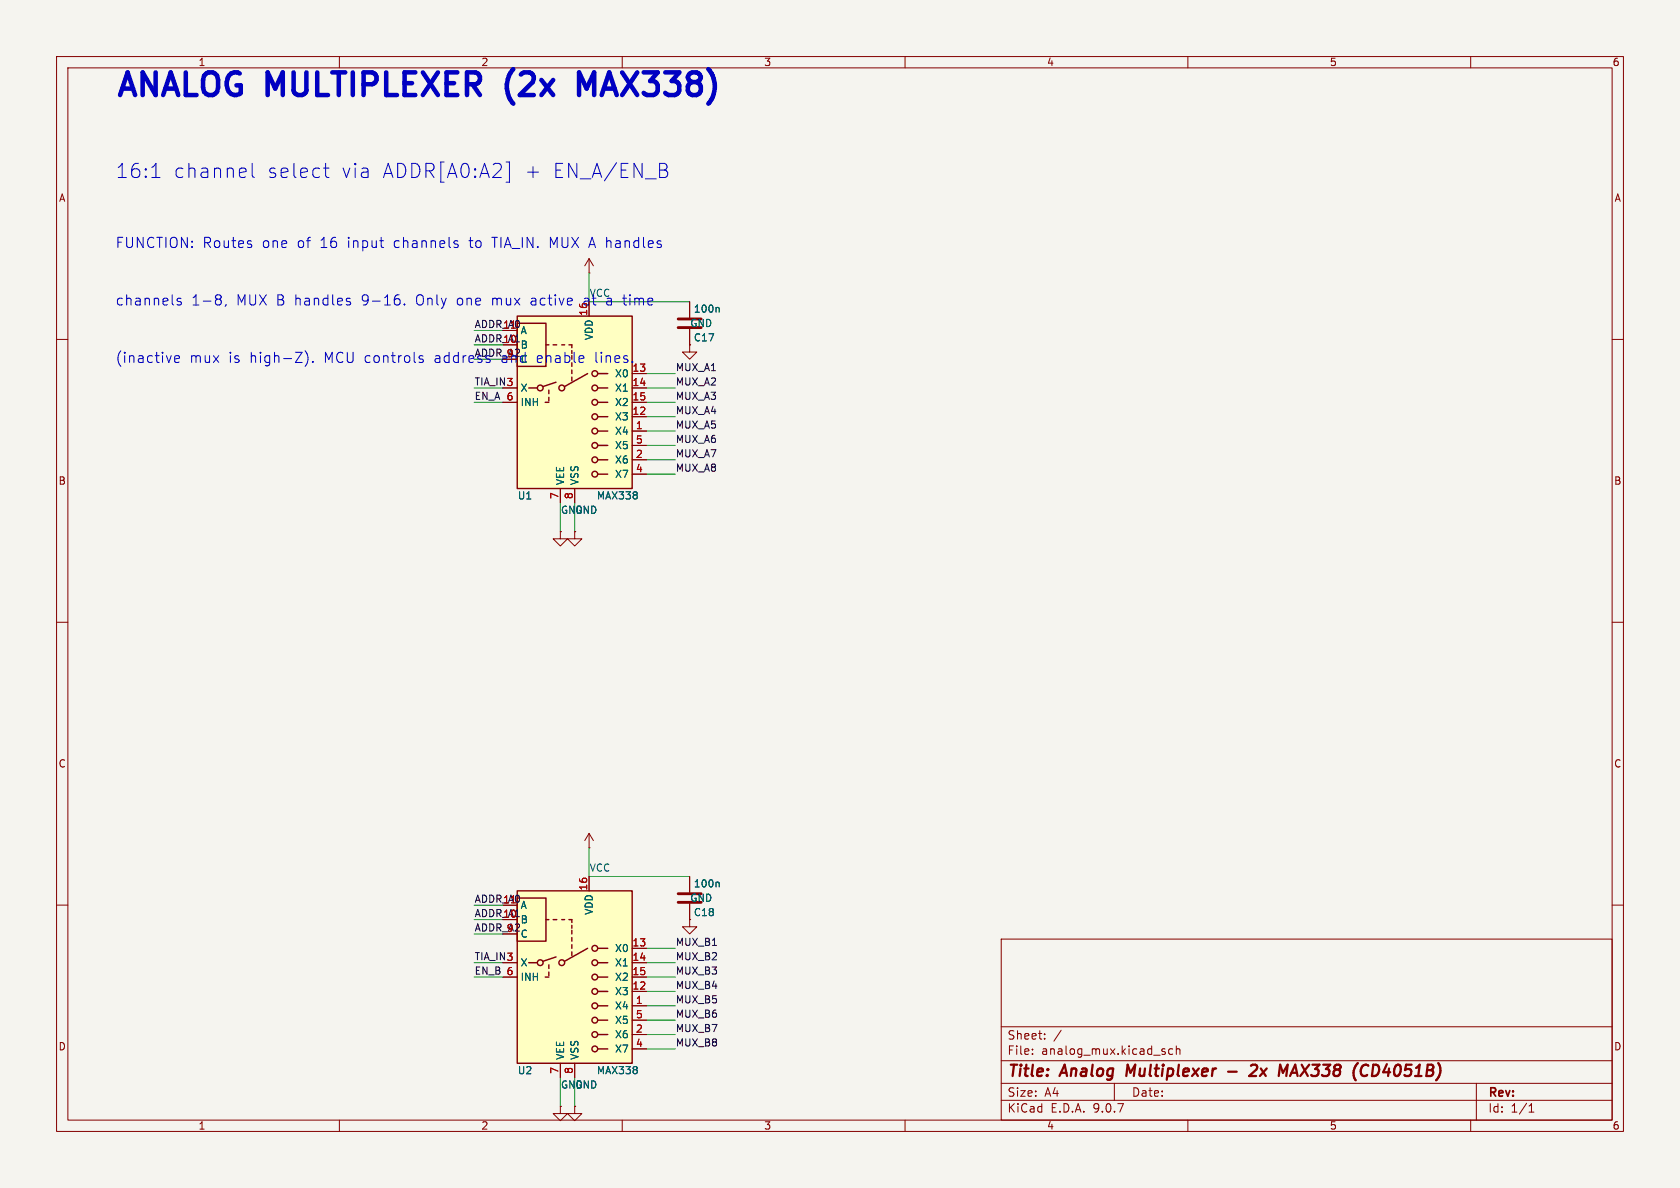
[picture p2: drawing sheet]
(kicad_sch
 (version 20250114)
 (generator "eeschema")
 (generator_version "9.0")
 (paper "A4")
 (title_block
  (title "Analog Multiplexer - 2x MAX338 (CD4051B)"))
 (lib_symbols
  (symbol "CD4051B:CD4051B" (exclude_from_sim no) (in_bom yes) (on_board yes)
   (property "Reference" "U" (at -10.16 16.51 0) (show_name no) (do_not_autoplace no) (effects (font (size 1.27 1.27)) (justify left)))
   (property "Value" "CD4051B" (at 3.81 16.51 0) (show_name no) (do_not_autoplace no) (effects (font (size 1.27 1.27)) (justify left)))
   (property "Footprint" "" (at 3.81 -19.05 0) (show_name no) (do_not_autoplace no) (hide yes) (effects (font (size 1.27 1.27)) (justify left)))
   (property "Datasheet" "http://www.ti.com/lit/ds/symlink/cd4052b.pdf" (at -0.508 2.54 0) (show_name no) (do_not_autoplace no) (hide yes) (effects (font (size 1.27 1.27))))
   (property "Description" "CMOS single 8-channel analog multiplexer demultiplexer, TSSOP-16/DIP-16/SOIC-16" (at 0 0 0) (show_name no) (do_not_autoplace no) (hide yes) (effects (font (size 1.27 1.27))))
   (symbol "CD4051B_0_1"
    (rectangle (start -10.16 15.24) (end 10.16 -15.24) (stroke (width 0.254) (type default)) (fill (type background)))
    (rectangle (start -10.16 6.35) (end -5.08 13.97) (stroke (width 0.254) (type default)) (fill (type none)))
    (polyline (pts (xy -8.128 2.54) (xy -6.604 2.54)) (stroke (width 0.254) (type default)) (fill (type none)))
    (circle (center -6.096 2.54) (radius 0.508) (stroke (width 0.254) (type default)) (fill (type none)))
    (polyline (pts (xy -5.588 2.794) (xy -3.302 3.556)) (stroke (width 0.254) (type default)) (fill (type none)))
    (polyline (pts (xy -4.572 10.16) (xy -5.08 10.16)) (stroke (width 0.254) (type default)) (fill (type none)))
    (polyline (pts (xy -4.572 1.524) (xy -4.572 2.159)) (stroke (width 0.254) (type default)) (fill (type none)))
    (polyline (pts (xy -4.572 0.254) (xy -4.572 0.889)) (stroke (width 0.254) (type default)) (fill (type none)))
    (polyline (pts (xy -4.572 0) (xy -5.207 0)) (stroke (width 0.254) (type default)) (fill (type none)))
    (polyline (pts (xy -3.81 10.16) (xy -3.175 10.16)) (stroke (width 0.254) (type default)) (fill (type none)))
    (circle (center -2.286 2.54) (radius 0.508) (stroke (width 0.254) (type default)) (fill (type none)))
    (polyline (pts (xy -1.778 10.16) (xy -2.286 10.16)) (stroke (width 0.254) (type default)) (fill (type none)))
    (polyline (pts (xy -1.778 2.794) (xy 2.286 5.08)) (stroke (width 0.254) (type default)) (fill (type none)))
    (polyline (pts (xy -0.508 10.16) (xy -1.016 10.16)) (stroke (width 0.254) (type default)) (fill (type none)))
    (polyline (pts (xy -0.508 9.652) (xy -0.508 10.16)) (stroke (width 0.254) (type default)) (fill (type none)))
    (polyline (pts (xy -0.508 8.636) (xy -0.508 9.144)) (stroke (width 0.254) (type default)) (fill (type none)))
    (polyline (pts (xy -0.508 7.62) (xy -0.508 8.255)) (stroke (width 0.254) (type default)) (fill (type none)))
    (polyline (pts (xy -0.508 6.35) (xy -0.508 6.985)) (stroke (width 0.254) (type default)) (fill (type none)))
    (polyline (pts (xy -0.508 5.08) (xy -0.508 5.715)) (stroke (width 0.254) (type default)) (fill (type none)))
    (polyline (pts (xy -0.508 3.81) (xy -0.508 4.445)) (stroke (width 0.254) (type default)) (fill (type none)))
    (circle (center 3.556 5.08) (radius 0.508) (stroke (width 0.254) (type default)) (fill (type none)))
    (circle (center 3.556 2.54) (radius 0.508) (stroke (width 0.254) (type default)) (fill (type none)))
    (circle (center 3.556 0) (radius 0.508) (stroke (width 0.254) (type default)) (fill (type none)))
    (circle (center 3.556 -2.54) (radius 0.508) (stroke (width 0.254) (type default)) (fill (type none)))
    (circle (center 3.556 -5.08) (radius 0.508) (stroke (width 0.254) (type default)) (fill (type none)))
    (circle (center 3.556 -7.62) (radius 0.508) (stroke (width 0.254) (type default)) (fill (type none)))
    (circle (center 3.556 -10.16) (radius 0.508) (stroke (width 0.254) (type default)) (fill (type none)))
    (circle (center 3.556 -12.7) (radius 0.508) (stroke (width 0.254) (type default)) (fill (type none)))
    (polyline (pts (xy 4.064 5.08) (xy 5.842 5.08)) (stroke (width 0.254) (type default)) (fill (type none)))
    (polyline (pts (xy 4.064 2.54) (xy 5.842 2.54)) (stroke (width 0.254) (type default)) (fill (type none)))
    (polyline (pts (xy 4.064 0) (xy 5.842 0)) (stroke (width 0.254) (type default)) (fill (type none)))
    (polyline (pts (xy 4.064 -2.54) (xy 5.842 -2.54)) (stroke (width 0.254) (type default)) (fill (type none)))
    (polyline (pts (xy 4.064 -5.08) (xy 5.842 -5.08)) (stroke (width 0.254) (type default)) (fill (type none)))
    (polyline (pts (xy 4.064 -7.62) (xy 5.842 -7.62)) (stroke (width 0.254) (type default)) (fill (type none)))
    (polyline (pts (xy 4.064 -10.16) (xy 5.842 -10.16)) (stroke (width 0.254) (type default)) (fill (type none)))
    (polyline (pts (xy 4.064 -12.7) (xy 5.842 -12.7)) (stroke (width 0.254) (type default)) (fill (type none))))
   (symbol "CD4051B_1_1"
    (pin bidirectional line (at 12.7 -5.08 180) (length 2.54) (name "X4" (effects (font (size 1.27 1.27)))) (number "1" (effects (font (size 1.27 1.27)))))
    (pin bidirectional line (at 12.7 -10.16 180) (length 2.54) (name "X6" (effects (font (size 1.27 1.27)))) (number "2" (effects (font (size 1.27 1.27)))))
    (pin bidirectional line (at -12.7 2.54 0) (length 2.54) (name "X" (effects (font (size 1.27 1.27)))) (number "3" (effects (font (size 1.27 1.27)))))
    (pin bidirectional line (at 12.7 -12.7 180) (length 2.54) (name "X7" (effects (font (size 1.27 1.27)))) (number "4" (effects (font (size 1.27 1.27)))))
    (pin bidirectional line (at 12.7 -7.62 180) (length 2.54) (name "X5" (effects (font (size 1.27 1.27)))) (number "5" (effects (font (size 1.27 1.27)))))
    (pin input line (at -12.7 0 0) (length 2.54) (name "INH" (effects (font (size 1.27 1.27)))) (number "6" (effects (font (size 1.27 1.27)))))
    (pin power_in line (at -2.54 -17.78 90) (length 2.54) (name "VEE" (effects (font (size 1.27 1.27)))) (number "7" (effects (font (size 1.27 1.27)))))
    (pin power_in line (at 0 -17.78 90) (length 2.54) (name "VSS" (effects (font (size 1.27 1.27)))) (number "8" (effects (font (size 1.27 1.27)))))
    (pin input line (at -12.7 7.62 0) (length 2.54) (name "C" (effects (font (size 1.27 1.27)))) (number "9" (effects (font (size 1.27 1.27)))))
    (pin input line (at -12.7 10.16 0) (length 2.54) (name "B" (effects (font (size 1.27 1.27)))) (number "10" (effects (font (size 1.27 1.27)))))
    (pin input line (at -12.7 12.7 0) (length 2.54) (name "A" (effects (font (size 1.27 1.27)))) (number "11" (effects (font (size 1.27 1.27)))))
    (pin bidirectional line (at 12.7 -2.54 180) (length 2.54) (name "X3" (effects (font (size 1.27 1.27)))) (number "12" (effects (font (size 1.27 1.27)))))
    (pin bidirectional line (at 12.7 5.08 180) (length 2.54) (name "X0" (effects (font (size 1.27 1.27)))) (number "13" (effects (font (size 1.27 1.27)))))
    (pin bidirectional line (at 12.7 2.54 180) (length 2.54) (name "X1" (effects (font (size 1.27 1.27)))) (number "14" (effects (font (size 1.27 1.27)))))
    (pin bidirectional line (at 12.7 0 180) (length 2.54) (name "X2" (effects (font (size 1.27 1.27)))) (number "15" (effects (font (size 1.27 1.27)))))
    (pin power_in line (at 2.54 17.78 270) (length 2.54) (name "VDD" (effects (font (size 1.27 1.27)))) (number "16" (effects (font (size 1.27 1.27))))))
   (embedded_fonts no))
  (symbol "VCC:VCC"
   (power)
   (pin_numbers (hide yes))
   (pin_names
    (offset 0) (hide yes)) (exclude_from_sim no) (in_bom yes) (on_board yes)
   (property "Reference" "#PWR" (at 0 -3.81 0) (show_name no) (do_not_autoplace no) (hide yes) (effects (font (size 1.27 1.27))))
   (property "Value" "VCC" (at 0 3.556 0) (show_name no) (do_not_autoplace no) (effects (font (size 1.27 1.27))))
   (property "Footprint" "" (at 0 0 0) (show_name no) (do_not_autoplace no) (hide yes) (effects (font (size 1.27 1.27))))
   (property "Datasheet" "" (at 0 0 0) (show_name no) (do_not_autoplace no) (hide yes) (effects (font (size 1.27 1.27))))
   (property "Description" "Power symbol creates a global label with name \"VCC\"" (at 0 0 0) (show_name no) (do_not_autoplace no) (hide yes) (effects (font (size 1.27 1.27))))
   (symbol "VCC_0_1"
    (polyline (pts (xy -0.762 1.27) (xy 0 2.54)) (stroke (width 0) (type default)) (fill (type none)))
    (polyline (pts (xy 0 2.54) (xy 0.762 1.27)) (stroke (width 0) (type default)) (fill (type none)))
    (polyline (pts (xy 0 0) (xy 0 2.54)) (stroke (width 0) (type default)) (fill (type none))))
   (symbol "VCC_1_1"
    (pin power_in line (at 0 0 90) (length 0) (name "" (effects (font (size 1.27 1.27)))) (number "1" (effects (font (size 1.27 1.27))))))
   (embedded_fonts no))
  (symbol "GND:GND"
   (power)
   (pin_numbers (hide yes))
   (pin_names
    (offset 0) (hide yes)) (exclude_from_sim no) (in_bom yes) (on_board yes)
   (property "Reference" "#PWR" (at 0 -6.35 0) (show_name no) (do_not_autoplace no) (hide yes) (effects (font (size 1.27 1.27))))
   (property "Value" "GND" (at 0 -3.81 0) (show_name no) (do_not_autoplace no) (effects (font (size 1.27 1.27))))
   (property "Footprint" "" (at 0 0 0) (show_name no) (do_not_autoplace no) (hide yes) (effects (font (size 1.27 1.27))))
   (property "Datasheet" "" (at 0 0 0) (show_name no) (do_not_autoplace no) (hide yes) (effects (font (size 1.27 1.27))))
   (property "Description" "Power symbol creates a global label with name \"GND\" , ground" (at 0 0 0) (show_name no) (do_not_autoplace no) (hide yes) (effects (font (size 1.27 1.27))))
   (symbol "GND_0_1"
    (polyline (pts (xy 0 0) (xy 0 -1.27) (xy 1.27 -1.27) (xy 0 -2.54) (xy -1.27 -1.27) (xy 0 -1.27)) (stroke (width 0) (type default)) (fill (type none))))
   (symbol "GND_1_1"
    (pin power_in line (at 0 0 270) (length 0) (name "" (effects (font (size 1.27 1.27)))) (number "1" (effects (font (size 1.27 1.27))))))
   (embedded_fonts no))
  (symbol "C:C"
   (pin_numbers (hide yes))
   (pin_names
    (offset 0.254)) (exclude_from_sim no) (in_bom yes) (on_board yes)
   (property "Reference" "C" (at 0.635 2.54 0) (show_name no) (do_not_autoplace no) (effects (font (size 1.27 1.27)) (justify left)))
   (property "Value" "C" (at 0.635 -2.54 0) (show_name no) (do_not_autoplace no) (effects (font (size 1.27 1.27)) (justify left)))
   (property "Footprint" "" (at 0.9652 -3.81 0) (show_name no) (do_not_autoplace no) (hide yes) (effects (font (size 1.27 1.27))))
   (property "Datasheet" "" (at 0 0 0) (show_name no) (do_not_autoplace no) (hide yes) (effects (font (size 1.27 1.27))))
   (property "Description" "Unpolarized capacitor" (at 0 0 0) (show_name no) (do_not_autoplace no) (hide yes) (effects (font (size 1.27 1.27))))
   (symbol "C_0_1"
    (polyline (pts (xy -2.032 0.762) (xy 2.032 0.762)) (stroke (width 0.508) (type default)) (fill (type none)))
    (polyline (pts (xy -2.032 -0.762) (xy 2.032 -0.762)) (stroke (width 0.508) (type default)) (fill (type none))))
   (symbol "C_1_1"
    (pin passive line (at 0 3.81 270) (length 2.794) (name "" (effects (font (size 1.27 1.27)))) (number "1" (effects (font (size 1.27 1.27)))))
    (pin passive line (at 0 -3.81 90) (length 2.794) (name "" (effects (font (size 1.27 1.27)))) (number "2" (effects (font (size 1.27 1.27))))))
   (embedded_fonts no)))
 (symbol
  (lib_id "CD4051B:CD4051B")
  (at 101.6 71.12 0)
  (unit 1)
  (exclude_from_sim no)
  (in_bom yes)
  (on_board yes)
  (dnp no)
  (fields_autoplaced no)
  (property "Reference" "U1" (at 91.44 87.63 0.0000) (effects (font (size 1.27 1.27)) (justify left)))
  (property "Value" "MAX338" (at 105.41 87.63 0.0000) (effects (font (size 1.27 1.27)) (justify left)))
  (pin "1")
  (pin "2")
  (pin "3")
  (pin "4")
  (pin "5")
  (pin "6")
  (pin "7")
  (pin "8")
  (pin "9")
  (pin "10")
  (pin "11")
  (pin "12")
  (pin "13")
  (pin "14")
  (pin "15")
  (pin "16"))
 (symbol
  (lib_id "VCC:VCC")
  (at 104.14 48.26 0)
  (unit 1)
  (exclude_from_sim no)
  (in_bom yes)
  (on_board yes)
  (dnp no)
  (fields_autoplaced no)
  (property "Reference" "#PWR001" (at 104.14 44.45 0.0000) (hide yes) (effects (font (size 1.27 1.27)) (justify left)))
  (property "Value" "VCC" (at 104.14 51.816 0.0000) (effects (font (size 1.27 1.27)) (justify left)))
  (pin "1"))
 (symbol
  (lib_id "GND:GND")
  (at 101.6 93.98 0)
  (unit 1)
  (exclude_from_sim no)
  (in_bom yes)
  (on_board yes)
  (dnp no)
  (fields_autoplaced no)
  (property "Reference" "#PWR002" (at 101.6 87.63 0.0000) (hide yes) (effects (font (size 1.27 1.27)) (justify left)))
  (property "Value" "GND" (at 101.6 90.17 0.0000) (effects (font (size 1.27 1.27)) (justify left)))
  (pin "1"))
 (symbol
  (lib_id "GND:GND")
  (at 99.06 93.98 0)
  (unit 1)
  (exclude_from_sim no)
  (in_bom yes)
  (on_board yes)
  (dnp no)
  (fields_autoplaced no)
  (property "Reference" "#PWR003" (at 99.06 87.63 0.0000) (hide yes) (effects (font (size 1.27 1.27)) (justify left)))
  (property "Value" "GND" (at 99.06 90.17 0.0000) (effects (font (size 1.27 1.27)) (justify left)))
  (pin "1"))
 (symbol
  (lib_id "C:C")
  (at 121.92 57.15 0)
  (unit 1)
  (exclude_from_sim no)
  (in_bom yes)
  (on_board yes)
  (dnp no)
  (fields_autoplaced no)
  (property "Reference" "C17" (at 122.555 59.69 0.0000) (effects (font (size 1.27 1.27)) (justify left)))
  (property "Value" "100n" (at 122.555 54.61 0.0000) (effects (font (size 1.27 1.27)) (justify left)))
  (pin "1")
  (pin "2"))
 (symbol
  (lib_id "GND:GND")
  (at 121.92 60.96 0)
  (unit 1)
  (exclude_from_sim no)
  (in_bom yes)
  (on_board yes)
  (dnp no)
  (fields_autoplaced no)
  (property "Reference" "#PWR004" (at 121.92 54.61 0.0000) (hide yes) (effects (font (size 1.27 1.27)) (justify left)))
  (property "Value" "GND" (at 121.92 57.15 0.0000) (effects (font (size 1.27 1.27)) (justify left)))
  (pin "1"))
 (symbol
  (lib_id "CD4051B:CD4051B")
  (at 101.6 172.72 0)
  (unit 1)
  (exclude_from_sim no)
  (in_bom yes)
  (on_board yes)
  (dnp no)
  (fields_autoplaced no)
  (property "Reference" "U2" (at 91.44 189.23 0.0000) (effects (font (size 1.27 1.27)) (justify left)))
  (property "Value" "MAX338" (at 105.41 189.23 0.0000) (effects (font (size 1.27 1.27)) (justify left)))
  (pin "1")
  (pin "2")
  (pin "3")
  (pin "4")
  (pin "5")
  (pin "6")
  (pin "7")
  (pin "8")
  (pin "9")
  (pin "10")
  (pin "11")
  (pin "12")
  (pin "13")
  (pin "14")
  (pin "15")
  (pin "16"))
 (symbol
  (lib_id "VCC:VCC")
  (at 104.14 149.86 0)
  (unit 1)
  (exclude_from_sim no)
  (in_bom yes)
  (on_board yes)
  (dnp no)
  (fields_autoplaced no)
  (property "Reference" "#PWR005" (at 104.14 146.05 0.0000) (hide yes) (effects (font (size 1.27 1.27)) (justify left)))
  (property "Value" "VCC" (at 104.14 153.416 0.0000) (effects (font (size 1.27 1.27)) (justify left)))
  (pin "1"))
 (symbol
  (lib_id "GND:GND")
  (at 101.6 195.58 0)
  (unit 1)
  (exclude_from_sim no)
  (in_bom yes)
  (on_board yes)
  (dnp no)
  (fields_autoplaced no)
  (property "Reference" "#PWR006" (at 101.6 189.23 0.0000) (hide yes) (effects (font (size 1.27 1.27)) (justify left)))
  (property "Value" "GND" (at 101.6 191.77 0.0000) (effects (font (size 1.27 1.27)) (justify left)))
  (pin "1"))
 (symbol
  (lib_id "GND:GND")
  (at 99.06 195.58 0)
  (unit 1)
  (exclude_from_sim no)
  (in_bom yes)
  (on_board yes)
  (dnp no)
  (fields_autoplaced no)
  (property "Reference" "#PWR007" (at 99.06 189.23 0.0000) (hide yes) (effects (font (size 1.27 1.27)) (justify left)))
  (property "Value" "GND" (at 99.06 191.77 0.0000) (effects (font (size 1.27 1.27)) (justify left)))
  (pin "1"))
 (symbol
  (lib_id "C:C")
  (at 121.92 158.75 0)
  (unit 1)
  (exclude_from_sim no)
  (in_bom yes)
  (on_board yes)
  (dnp no)
  (fields_autoplaced no)
  (property "Reference" "C18" (at 122.555 161.29 0.0000) (effects (font (size 1.27 1.27)) (justify left)))
  (property "Value" "100n" (at 122.555 156.21 0.0000) (effects (font (size 1.27 1.27)) (justify left)))
  (pin "1")
  (pin "2"))
 (symbol
  (lib_id "GND:GND")
  (at 121.92 162.56 0)
  (unit 1)
  (exclude_from_sim no)
  (in_bom yes)
  (on_board yes)
  (dnp no)
  (fields_autoplaced no)
  (property "Reference" "#PWR008" (at 121.92 156.21 0.0000) (hide yes) (effects (font (size 1.27 1.27)) (justify left)))
  (property "Value" "GND" (at 121.92 158.75 0.0000) (effects (font (size 1.27 1.27)) (justify left)))
  (pin "1"))
 (wire
  (pts (xy 114.3 66.04) (xy 119.38 66.04))
  (stroke (width 0) (type default)))
 (wire
  (pts (xy 114.3 68.58) (xy 119.38 68.58))
  (stroke (width 0) (type default)))
 (wire
  (pts (xy 114.3 71.12) (xy 119.38 71.12))
  (stroke (width 0) (type default)))
 (wire
  (pts (xy 114.3 73.66) (xy 119.38 73.66))
  (stroke (width 0) (type default)))
 (wire
  (pts (xy 114.3 76.2) (xy 119.38 76.2))
  (stroke (width 0) (type default)))
 (wire
  (pts (xy 114.3 78.74) (xy 119.38 78.74))
  (stroke (width 0) (type default)))
 (wire
  (pts (xy 114.3 81.28) (xy 119.38 81.28))
  (stroke (width 0) (type default)))
 (wire
  (pts (xy 114.3 83.82) (xy 119.38 83.82))
  (stroke (width 0) (type default)))
 (wire
  (pts (xy 88.9 68.58) (xy 83.82 68.58))
  (stroke (width 0) (type default)))
 (wire
  (pts (xy 88.9 58.42) (xy 83.82 58.42))
  (stroke (width 0) (type default)))
 (wire
  (pts (xy 88.9 60.96) (xy 83.82 60.96))
  (stroke (width 0) (type default)))
 (wire
  (pts (xy 88.9 63.5) (xy 83.82 63.5))
  (stroke (width 0) (type default)))
 (wire
  (pts (xy 88.9 71.12) (xy 83.82 71.12))
  (stroke (width 0) (type default)))
 (wire
  (pts (xy 104.14 53.34) (xy 104.14 48.26))
  (stroke (width 0) (type default)))
 (wire
  (pts (xy 101.6 88.9) (xy 101.6 93.98))
  (stroke (width 0) (type default)))
 (wire
  (pts (xy 99.06 88.9) (xy 99.06 93.98))
  (stroke (width 0) (type default)))
 (wire
  (pts (xy 104.14 53.34) (xy 121.92 53.34))
  (stroke (width 0) (type default)))
 (wire
  (pts (xy 114.3 167.64) (xy 119.38 167.64))
  (stroke (width 0) (type default)))
 (wire
  (pts (xy 114.3 170.18) (xy 119.38 170.18))
  (stroke (width 0) (type default)))
 (wire
  (pts (xy 114.3 172.72) (xy 119.38 172.72))
  (stroke (width 0) (type default)))
 (wire
  (pts (xy 114.3 175.26) (xy 119.38 175.26))
  (stroke (width 0) (type default)))
 (wire
  (pts (xy 114.3 177.8) (xy 119.38 177.8))
  (stroke (width 0) (type default)))
 (wire
  (pts (xy 114.3 180.34) (xy 119.38 180.34))
  (stroke (width 0) (type default)))
 (wire
  (pts (xy 114.3 182.88) (xy 119.38 182.88))
  (stroke (width 0) (type default)))
 (wire
  (pts (xy 114.3 185.42) (xy 119.38 185.42))
  (stroke (width 0) (type default)))
 (wire
  (pts (xy 88.9 170.18) (xy 83.82 170.18))
  (stroke (width 0) (type default)))
 (wire
  (pts (xy 88.9 160.02) (xy 83.82 160.02))
  (stroke (width 0) (type default)))
 (wire
  (pts (xy 88.9 162.56) (xy 83.82 162.56))
  (stroke (width 0) (type default)))
 (wire
  (pts (xy 88.9 165.1) (xy 83.82 165.1))
  (stroke (width 0) (type default)))
 (wire
  (pts (xy 88.9 172.72) (xy 83.82 172.72))
  (stroke (width 0) (type default)))
 (wire
  (pts (xy 104.14 154.94) (xy 104.14 149.86))
  (stroke (width 0) (type default)))
 (wire
  (pts (xy 101.6 190.5) (xy 101.6 195.58))
  (stroke (width 0) (type default)))
 (wire
  (pts (xy 99.06 190.5) (xy 99.06 195.58))
  (stroke (width 0) (type default)))
 (wire
  (pts (xy 104.14 154.94) (xy 121.92 154.94))
  (stroke (width 0) (type default)))
 (label "MUX_A1"
  (at 119.38 66.04 0)
  (effects (font (size 1.27 1.27)) (justify left bottom)))
 (label "MUX_A2"
  (at 119.38 68.58 0)
  (effects (font (size 1.27 1.27)) (justify left bottom)))
 (label "MUX_A3"
  (at 119.38 71.12 0)
  (effects (font (size 1.27 1.27)) (justify left bottom)))
 (label "MUX_A4"
  (at 119.38 73.66 0)
  (effects (font (size 1.27 1.27)) (justify left bottom)))
 (label "MUX_A5"
  (at 119.38 76.2 0)
  (effects (font (size 1.27 1.27)) (justify left bottom)))
 (label "MUX_A6"
  (at 119.38 78.74 0)
  (effects (font (size 1.27 1.27)) (justify left bottom)))
 (label "MUX_A7"
  (at 119.38 81.28 0)
  (effects (font (size 1.27 1.27)) (justify left bottom)))
 (label "MUX_A8"
  (at 119.38 83.82 0)
  (effects (font (size 1.27 1.27)) (justify left bottom)))
 (label "TIA_IN"
  (at 83.82 68.58 0)
  (effects (font (size 1.27 1.27)) (justify left bottom)))
 (label "ADDR_A0"
  (at 83.82 58.42 0)
  (effects (font (size 1.27 1.27)) (justify left bottom)))
 (label "ADDR_A1"
  (at 83.82 60.96 0)
  (effects (font (size 1.27 1.27)) (justify left bottom)))
 (label "ADDR_A2"
  (at 83.82 63.5 0)
  (effects (font (size 1.27 1.27)) (justify left bottom)))
 (label "EN_A"
  (at 83.82 71.12 0)
  (effects (font (size 1.27 1.27)) (justify left bottom)))
 (label "MUX_B1"
  (at 119.38 167.64 0)
  (effects (font (size 1.27 1.27)) (justify left bottom)))
 (label "MUX_B2"
  (at 119.38 170.18 0)
  (effects (font (size 1.27 1.27)) (justify left bottom)))
 (label "MUX_B3"
  (at 119.38 172.72 0)
  (effects (font (size 1.27 1.27)) (justify left bottom)))
 (label "MUX_B4"
  (at 119.38 175.26 0)
  (effects (font (size 1.27 1.27)) (justify left bottom)))
 (label "MUX_B5"
  (at 119.38 177.8 0)
  (effects (font (size 1.27 1.27)) (justify left bottom)))
 (label "MUX_B6"
  (at 119.38 180.34 0)
  (effects (font (size 1.27 1.27)) (justify left bottom)))
 (label "MUX_B7"
  (at 119.38 182.88 0)
  (effects (font (size 1.27 1.27)) (justify left bottom)))
 (label "MUX_B8"
  (at 119.38 185.42 0)
  (effects (font (size 1.27 1.27)) (justify left bottom)))
 (label "TIA_IN"
  (at 83.82 170.18 0)
  (effects (font (size 1.27 1.27)) (justify left bottom)))
 (label "ADDR_A0"
  (at 83.82 160.02 0)
  (effects (font (size 1.27 1.27)) (justify left bottom)))
 (label "ADDR_A1"
  (at 83.82 162.56 0)
  (effects (font (size 1.27 1.27)) (justify left bottom)))
 (label "ADDR_A2"
  (at 83.82 165.1 0)
  (effects (font (size 1.27 1.27)) (justify left bottom)))
 (label "EN_B"
  (at 83.82 172.72 0)
  (effects (font (size 1.27 1.27)) (justify left bottom)))
 (text "ANALOG MULTIPLEXER (2x MAX338)"
  (exclude_from_sim no)
  (at 20.32 15.24 0.0000)
  (effects (font (size 4 4)
    (bold yes)) (justify left)))
 (text "16:1 channel select via ADDR[A0:A2] + EN_A/EN_B"
  (exclude_from_sim no)
  (at 20.32 30.48 0.0000)
  (effects (font (size 2.5 2.5)) (justify left)))
 (text "FUNCTION: Routes one of 16 input channels to TIA_IN. MUX A handles"
  (exclude_from_sim no)
  (at 20.32 43.18 0.0000)
  (effects (font (size 1.8 1.8)) (justify left)))
 (text "channels 1-8, MUX B handles 9-16. Only one mux active at a time"
  (exclude_from_sim no)
  (at 20.32 53.34 0.0000)
  (effects (font (size 1.8 1.8)) (justify left)))
 (text "(inactive mux is high-Z). MCU controls address and enable lines."
  (exclude_from_sim no)
  (at 20.32 63.5 0.0000)
  (effects (font (size 1.8 1.8)) (justify left)))
 (sheet_instances
  (path ""
   (page "1")))
 (embedded_fonts no))
